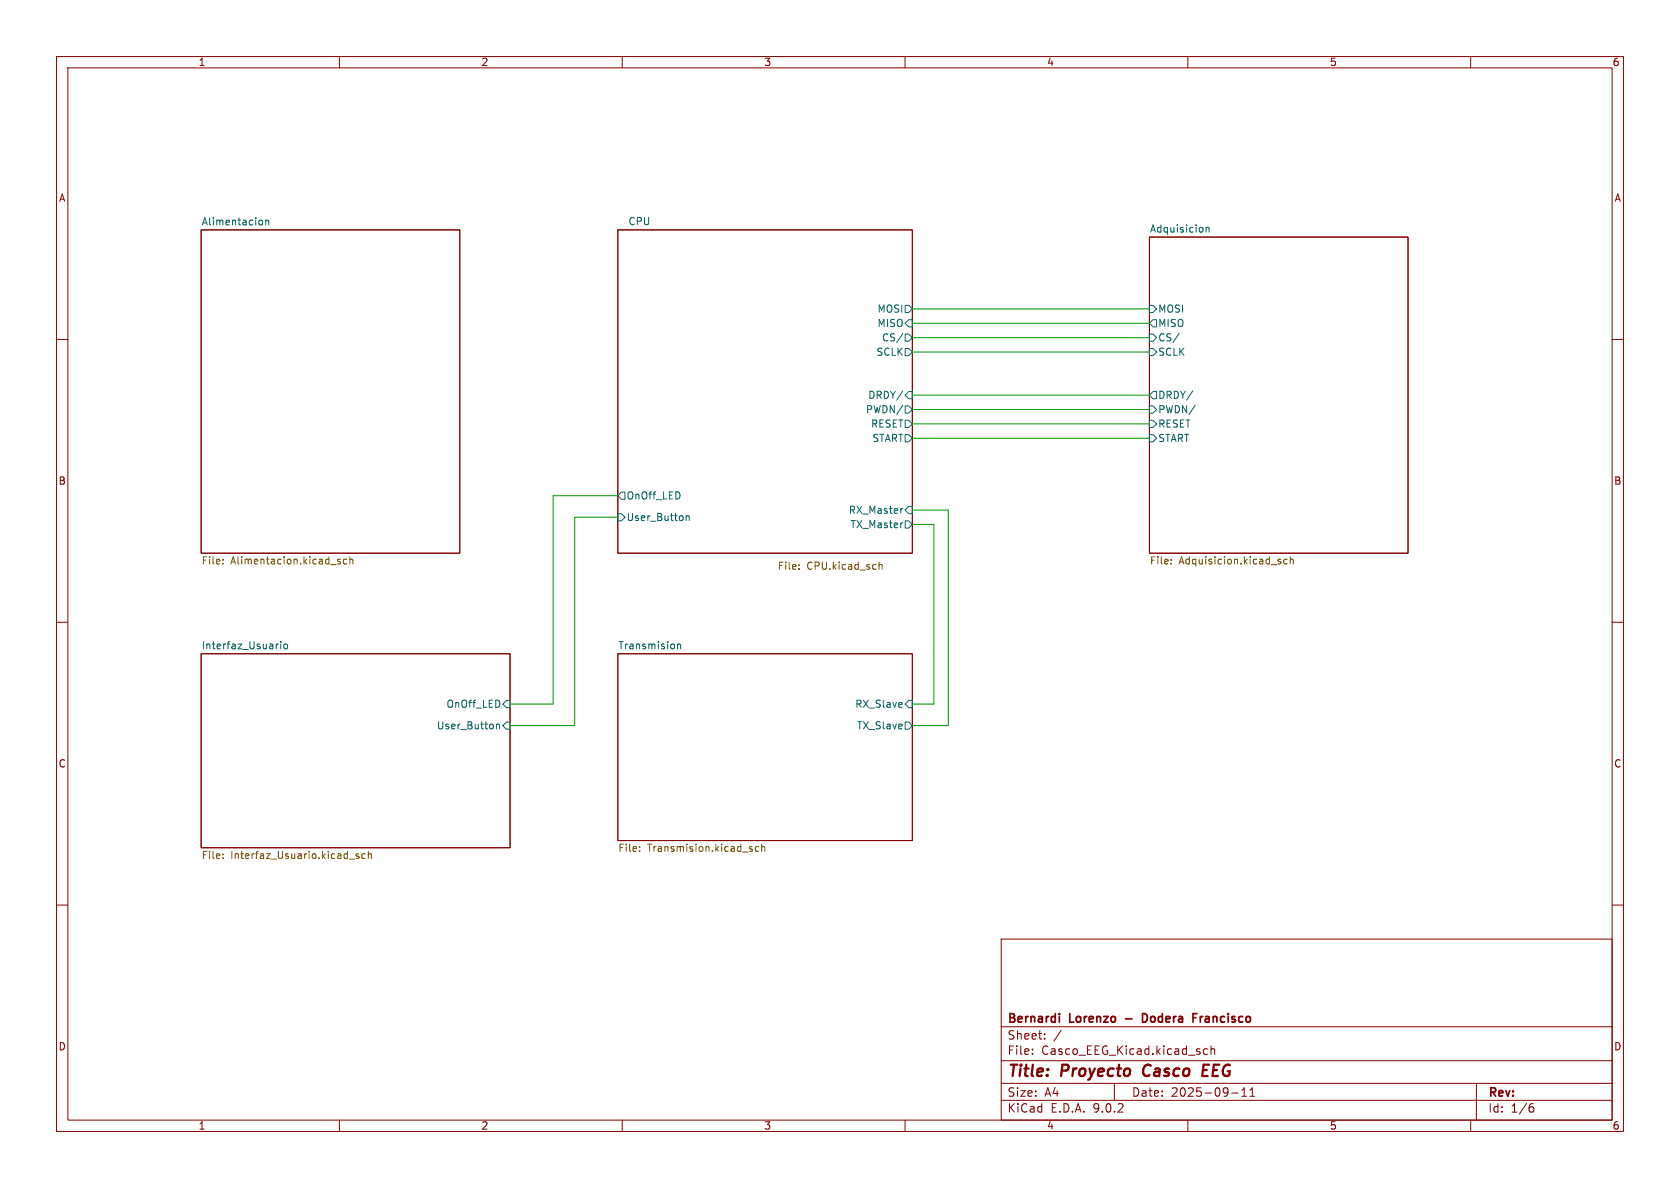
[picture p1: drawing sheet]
<svg xmlns="http://www.w3.org/2000/svg" width="297mm" height="210mm" viewBox="0 0 297 210" stroke-linecap="round" stroke-linejoin="round" font-family="sans-serif">
<g fill="none" stroke="#840000" stroke-width=".18">
<path d="M10 10h277v190h-277zM12 12h273v186h-273zM60 10v2M110 10v2M160 10v2M210 10v2M260 10v2M35.6 40.6h45.7v57.2h-45.7zM109.2 40.6h52.1v57.2h-52.1zM203.2 41.9h45.7v55.9h-45.7zM10 60h2M285 60h2"/>
<path d="M10 110h2M35.6 115.6h54.6v34.3h-54.6zM109.2 115.6h52.1v33h-52.1zM285 110h2M10 160h2M177 166h108v32h-108zM285 160h2M60 198v2M110 198v2M160 198v2M177 194.5h108M177 191.5h108"/>
<path d="M177 187.5h108M177 181.5h108M182.5 186.3v.1M182.5 185.5v.1M184.7 183.6v.1M184.7 182.8v.1M187.6 182.1l-1.3 2M197 191.5v3M210 198v2M213.5 185.5l-.5-.1-.3 .3v.4l.2 .2h.6M214.1 185.5l.2-.1 .4 .1v.9M214.1 184.9v1.5"/>
<path d="M217.7 193.2h1.2M219.5 193.8h.9M219.5 192.7l.5-.4v1.5M221 193.8h.8M221 192.7l.4-.4v1.5M260 198v2M261 191.5v6.5M270.6 195.7h.4l.2 .3-.1 .5-.5 .1M271 195.1l-.4 .1"/>
</g>
<path d="M202.4 188.5a1.27 1.27 0 0 0 0 1.6M212.7 189.2h.6M213.7 188.2h-.9l-.3 2h1" fill="none" stroke="#840000" stroke-width=".4"/>
<path d="M187.3 179.2v.1M187.3 179.7v1M202.7 179.4l-.4-.2h-.3v1.5h.3l.4-.2M210.9 179.2h.7M210.9 179.9h.5" fill="none" stroke="#840000" stroke-width=".3"/>
<g fill="none" stroke="#006464" stroke-width=".18">
<path d="M46.2 38.9l.2 .3v.3l-.2 .3M47 39l.2-.1 .3 .1v.8M47 38.9v.9M159.6 58.9l-1.1 1.7M160 59.1h.7l.6 .6-.6 .6h-.7zM160 54h.7l.6 .6-.6 .6h-.7zM160.7 56.5h.6v1.3h-.6l-.7-.6zM203.2 59.1h.6l.7 .6-.7 .6h-.6zM203.2 54h.6l.7 .6-.7 .6h-.6zM203.8 56.5h.7v1.3h-.7l-.6-.6zM208.4 58.9l-1 1.7M213.2 40.2v.8"/>
<path d="M213.2 40.3l.2-.1h.3l.1 .8M159.6 69.1l-1.1 1.6M159.6 71.6l-1.1 1.7M160 71.8h.7l.6 .6-.6 .6h-.7zM160 74.3h.7l.6 .6-.6 .7h-.7zM160 61.6h.7l.6 .6-.6 .7h-.7zM160 76.8h.7l.6 .7-.6 .6h-.7zM160.7 69.2h.6v1.3h-.6l-.7-.6zM203.2 71.8h.6l.7 .6-.7 .6h-.6zM203.2 74.3h.6l.7 .6-.7 .7h-.6zM203.2 61.6h.6l.7 .6-.7 .7h-.6zM203.2 76.8h.6l.7 .7-.7 .6h-.6z"/>
<path d="M203.8 69.2h.7v1.3h-.7l-.6-.6zM210.9 69.1l-1.1 1.6M211.3 71.6l-1.1 1.7M109.2 90.8h.7l.6 .6-.6 .7h-.7zM109.9 87h.6v1.3h-.6l-.7-.7zM121.3 91.2v.8M121.3 91.3l.2-.1h.3v.8M159.5 92.4h.1M159.6 89.9l-.2 .1M160 92.1h.7l.6 .6-.6 .6h-.7zM160.7 89.5h.6v1.3h-.6l-.7-.6zM49.1 113.8h.1"/>
<path d="M49.6 113.4v.1M49.6 113.8v.9M50.3 113.9l.3-.1 .2 .3v.4l-.2 .2-.3-.1-.1-.1zM119.8 114l.2-.2 .3 .1v.8M119.8 113.8v.9M87.8 128v.8M87.8 128.1l.1-.1 .3 .1 .1 .7M88.9 124.5l.6-.7h.7v1.3h-.7zM89.5 127.6h.7v1.3h-.7l-.6-.6zM160 127.6h.7l.6 .7-.6 .6h-.7zM160.7 123.8h.6v1.3h-.6l-.7-.6z"/>
</g>
<g fill="none" stroke="#725600" stroke-width=".18">
<path d="M39.4 99.6v.1M39.4 98.9v.1M59.7 99.2l.5 .1v.2l-.2 .2-.3-.1M59.7 98.9h.5M61.3 98.9h-.4l-.2 .2 .1 .5h.5M61.8 99l.2-.1h.3l.1 .8M61.8 98.4v1.3M141.3 99.9v.1M155.4 99.4v1.2M155.4 99.9l.2-.1 .3 .1 .1 .7M207 99.6v.1M207 98.9v.1"/>
<path d="M226.3 99.3l.2 .2-.2 .2M226.3 98.9h.1M227.6 98.9h-.4l-.3 .2 .2 .5h.5M228.1 99l.2-.1h.3v.8M228.1 98.4v1.3M141.3 100.5v.1M39.4 151v.1M39.4 151.6v.2M61.7 151.9h1M63.4 151l-.3-.1-.2 .2 .1 .2 .4 .1v.3h-.5M64.6 151l-.4-.1-.2 .3 .1 .5h.5M65.1 151l.2-.1 .3 .1 .1 .8"/>
<path d="M65.1 150.5v1.3M113.1 150.4v.1M113.1 149.7v.1M132.8 150.1l.2 .2-.2 .2M132.8 149.7h.2M134.1 149.7h-.3l-.3 .2 .1 .5h.5M134.7 149.8l.1-.1h.3l.1 .8M134.7 149.2v1.3"/>
</g>
<path d="M161.3 59.7h41.9M161.3 54.6h41.9M161.3 57.2h41.9M161.3 77.5h41.9M161.3 72.4h41.9M161.3 62.2h41.9M161.3 69.9h41.9M161.3 74.9h41.9M109.2 91.4h-7.6v36.9h-11.4M109.2 87.6h-11.4v36.9h-7.6M161.3 90.2h6.3v38.1h-6.3M161.3 92.7h3.8v31.8h-3.8" fill="none" stroke="#009600" stroke-width=".18"/>
<g font-size="2.8" fill="#840000">
<text x="178" y="190.9">Title:</text>
<text x="187.7" y="190.9">Proyecto</text>
<text x="202.9" y="190.9">Casco</text>
<text x="214.2" y="190.9">EEG</text>
</g>
<g font-size="2.1" fill="#840000">
<text x="178" y="184">Sheet:</text>
<text x="178" y="181.2">Bernardi</text>
<text x="189.2" y="181.2">Lorenzo</text>
<text x="199.6" y="181.2">-</text>
<text x="203.2" y="181.2">Dodera</text>
<text x="212.8" y="181.2">Francisco</text>
<text x="178" y="186.7">File:</text>
<text x="184.1" y="186.7">Casco_EEG_Kicad.kicad_sch</text>
<text x="178" y="196.9">KiCad</text>
<text x="178" y="194.1">Size:</text>
<text x="184.7" y="194.1">A4</text>
<text x="185.7" y="196.9">E.D.A.</text>
<text x="193.3" y="196.9">9.0.2</text>
<text x="200" y="194.1">Date:</text>
<text x="207" y="194.1">2025-09-11</text>
<text x="263" y="194.3">Rev:</text>
<text x="263" y="196.9">Id:</text>
<text x="267.1" y="196.9">1/6</text>
</g>
<g font-size="1.8" fill="#840000">
<text x="35" y="11.9">1</text>
<text x="85" y="11.9">2</text>
<text x="135" y="11.9">3</text>
<text x="185" y="11.9">4</text>
<text x="235" y="11.9">5</text>
<text x="285" y="11.9">6</text>
<text x="10.3" y="35.9">A</text>
<text x="285.3" y="35.9">A</text>
<text x="10.3" y="85.9">B</text>
<text x="285.3" y="85.9">B</text>
<text x="10.3" y="135.9">C</text>
<text x="285.3" y="135.9">C</text>
<text x="10.3" y="185.9">D</text>
<text x="285.3" y="185.9">D</text>
<text x="35" y="199.9">1</text>
<text x="85" y="199.9">2</text>
<text x="135" y="199.9">3</text>
<text x="185" y="199.9">4</text>
<text x="235" y="199.9">5</text>
<text x="285" y="199.9">6</text>
</g>
<g font-size="1.8" fill="#006464">
<text x="35.6" y="39.9">Alimentacion</text>
<text x="111" y="39.9">CPU</text>
<text x="203.2" y="41.2">Adquisicion</text>
<text x="155" y="58">MISO</text>
<text x="155" y="55.5">MOSI</text>
<text x="204.7" y="58">MISO</text>
<text x="204.7" y="55.5">MOSI</text>
<text x="154.8" y="63.1">SCLK</text>
<text x="155.8" y="60.6">CS/</text>
<text x="204.7" y="60.6">CS/</text>
<text x="204.7" y="63.1">SCLK</text>
<text x="153.4" y="70.7">DRDY/</text>
<text x="204.7" y="70.7">DRDY/</text>
<text x="153" y="73.3">PWDN/</text>
<text x="153.9" y="75.8">RESET</text>
<text x="204.7" y="73.3">PWDN/</text>
<text x="204.7" y="75.8">RESET</text>
<text x="154.1" y="78.3">START</text>
<text x="204.7" y="78.3">START</text>
<text x="110.7" y="88.5">OnOff_LED</text>
<text x="110.7" y="92.3">User_Button</text>
<text x="150" y="91">RX_Master</text>
<text x="150.3" y="93.6">TX_Master</text>
<text x="35.6" y="114.9">Interfaz_Usuario</text>
<text x="109.2" y="114.9">Transmision</text>
<text x="78.8" y="125.3">OnOff_LED</text>
<text x="151.1" y="125.3">RX_Slave</text>
<text x="77.1" y="129.1">User_Button</text>
<text x="151.4" y="129.1">TX_Slave</text>
</g>
<g font-size="1.8" fill="#725600">
<text x="35.6" y="100.1">File:</text>
<text x="40.8" y="100.1">Alimentacion.kicad_sch</text>
<text x="137.4" y="101">File:</text>
<text x="142.6" y="101">CPU.kicad_sch</text>
<text x="203.2" y="100.1">File:</text>
<text x="208.4" y="100.1">Adquisicion.kicad_sch</text>
<text x="35.6" y="152.2">File:</text>
<text x="40.8" y="152.2">Interfaz_Usuario.kicad_sch</text>
<text x="109.2" y="150.9">File:</text>
<text x="114.4" y="150.9">Transmision.kicad_sch</text>
</g>
</svg>
